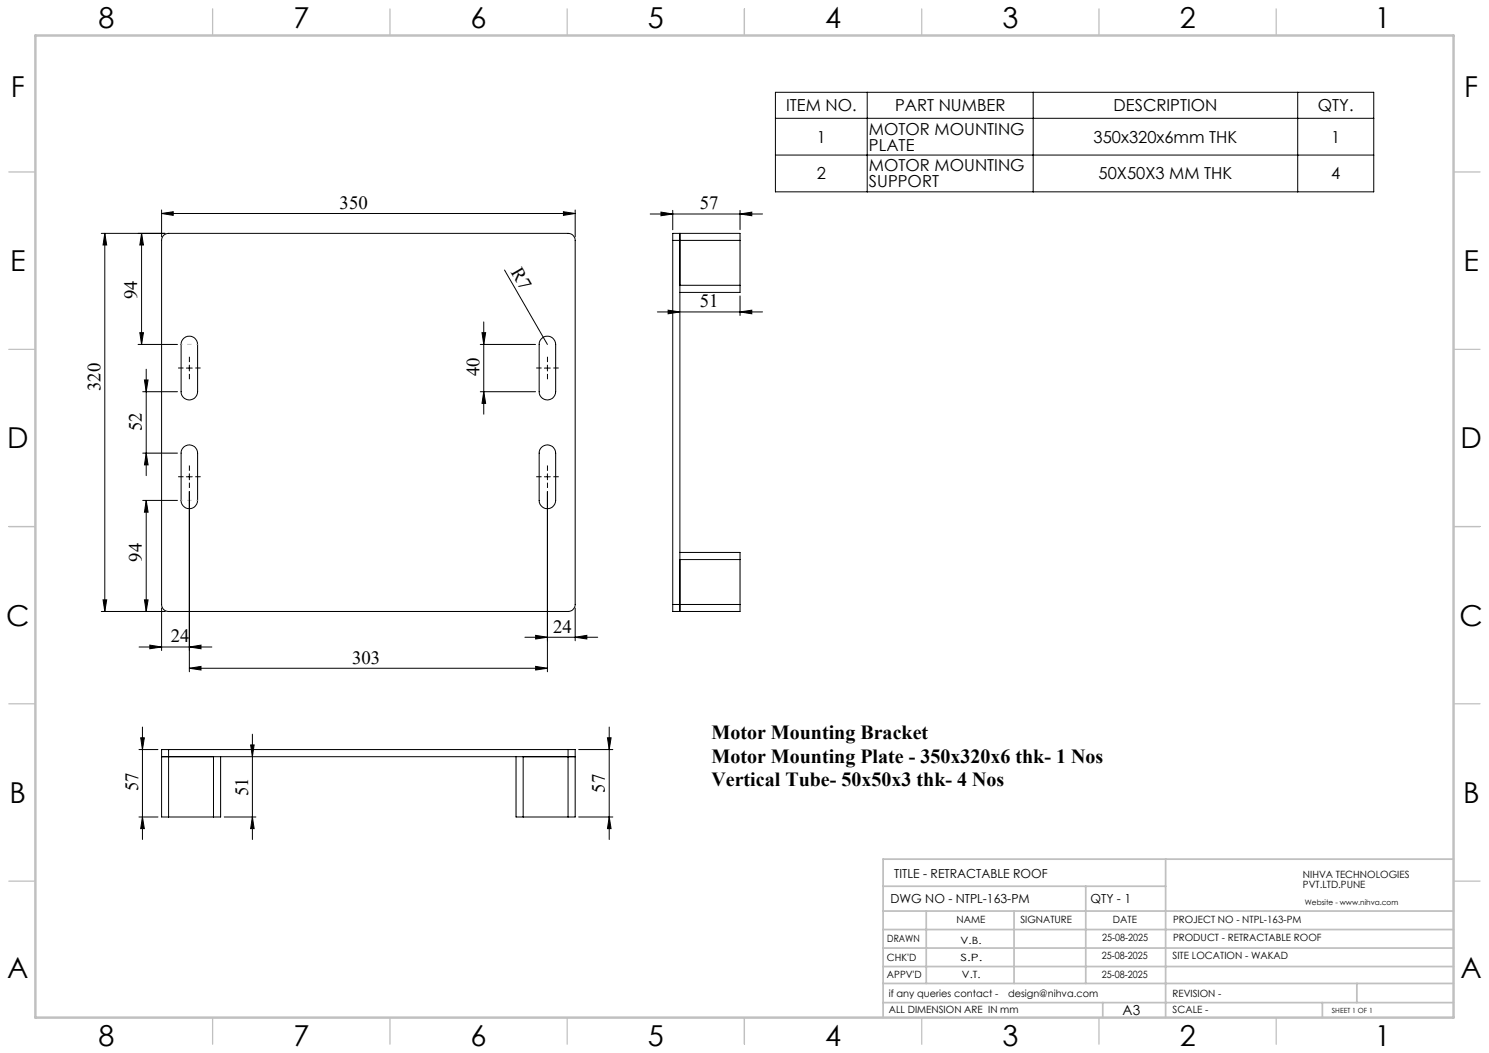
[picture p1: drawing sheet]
<svg xmlns="http://www.w3.org/2000/svg" width="420mm" height="297mm" viewBox="0 0 420 297" stroke-linecap="round" stroke-linejoin="round" font-family="sans-serif">
<g fill="none" stroke="#000" stroke-width=".28">
<path d="M218.7 26h168.8v28.1h-168.8zM218.7 33.4h168.8M244.6 26v28.1M291.4 26v28.1M366 26v28.1M45.6 59.2v7.6M158.9 59.7l3.3 .5-3.3 .5zM162.2 59.2v7.6M186.4 59.8l3.4 .6-3.4 .5zM189.8 59.3v5.5M208.7 59.3v5.5M218.7 43.7h168.8"/>
<path d="M28.6 65.8h18M29.6 65.8l.5 3.3h-1zM29.6 65.8v106.7M39.9 65.8v31.4M39.9 65.8l.6 3.3h-1.1zM45.6 60.2l3.3-.5v1zM45.6 60.2h116.6M46.1 66.4l.7-.4 .8-.2h112.6a1.99 1.99 0 0 1 2 2v102.7a1.99 1.99 0 0 1-2 2h-112.6a1.93 1.93 0 0 1-2-2v-102.7l.1-.7zM142.3 76.2l12.1 21M183.4 60.4h31.7M189.8 67.8v-2h18.9v2M189.8 67.8h18.9"/>
<path d="M189.8 67.8v102.7M191.8 65.8v106.7M208.7 67.8v12.7M208.7 60.4l3.4-.6v1.1zM38.9 97.2h11.2M39.4 93.8h1.1l-.6 3.4zM51.6 95.7a2.33 2.33 0 0 1 2.6-.8 2.33 2.33 0 0 1 1.5 2.3v13.3a2.33 2.33 0 0 1-2.3 2.3 2.33 2.33 0 0 1-2.3-2.3v-13.3zM135.5 97.2h15.6M136 93.8h1l-.5 3.4zM136.5 90.8v26M152.6 95.7a2.33 2.33 0 0 1 2.6-.8 2.33 2.33 0 0 1 1.5 2.3v13.3a2.33 2.33 0 0 1-2.3 2.3 2.33 2.33 0 0 1-2.3-2.3v-13.3zM185.4 88h29.7"/>
<path d="M188.5 87.5l3.3 .5-3.3 .5zM191.8 80.5h16.9M208.7 80.5v2h-16.9M208.7 88l3.4-.5v1zM208.7 83.5v5.5M40.3 110.5h9.8M40.7 107.2h1.1l-.6 3.3zM41.2 104.1v30.1M52.6 103.8h1.6M53.4 103v1.6M135.5 110.5h15.6M136.5 110.5l.5 3.3h-1z"/>
<path d="M153.6 103.8h1.6M154.4 103v1.6M40.3 127.8h9.8M41.2 127.8l.6 3.3h-1.1zM51.6 126.4a2.34 2.34 0 0 1 2.6-.8 2.34 2.34 0 0 1 1.5 2.2v13.3a2.33 2.33 0 0 1-2.3 2.4 2.33 2.33 0 0 1-2.3-2.4v-13.3zM52.6 134.5h1.6M53.4 133.6v1.7M53.4 138.6v50.9M153 126a2.35 2.35 0 0 1 3.7 1.8v13.3a2.33 2.33 0 0 1-2.3 2.4 2.33 2.33 0 0 1-2.3-2.4v-13.3a2.18 2.18 0 0 1 .9-1.8zM153.6 134.5h1.6M154.4 133.6v1.7M154.4 138.6v50.9"/>
<path d="M40.3 141.1h9.8M41.2 141.1v31.4M41.2 141.1l.6 3.4h-1.1zM191.8 155.8h16.9v2M191.8 157.8h16.9M208.7 157.8v12.7M28.6 172.5h18M29.1 169.2h1l-.5 3.3zM40.7 169.2h1.1l-.6 3.3zM45.6 171.5v12M148.1 179.7h20.5M151.1 179.2l3.3 .5-3.3 .5z"/>
<path d="M162.2 179.7l3.3-.5v1zM162.2 171.5v9.2M189.8 170.5v2h18.9v-2M189.8 170.5h18.9M39.2 182.5h20.6M42.3 182l3.3 .5-3.3 .5zM53.4 188.5l3.3-.5v1zM53.4 182.5l3.3-.5v1zM53.4 188.5h101M151.1 188l3.3 .5-3.3 .5zM39.2 211.4h5.4M39.7 208.1h1l-.5 3.3z"/>
<path d="M40.2 205.1v31.7M45.6 213.4h116.6M47.6 211.4h-2v19h2M47.6 211.4v19M47.6 211.4h112.6M60.2 213.4v17M62.2 213.4v17h-2M70.7 210.1h1l-.5 3.3zM71.2 207.1v29.7M145.6 213.4v17h2M147.6 213.4v17M160.2 211.4h2v19h-2"/>
<path d="M160.2 211.4v19M163.2 211.4h9.7M171.3 208.1h1.1l-.6 3.3zM171.8 205.1v31.7M39.2 230.4h5.4M40.2 230.4l.5 3.3h-1zM47.6 230.4h12.6M63.3 230.4h8.9M71.2 230.4l.5 3.3h-1zM147.6 230.4h12.6M163.2 230.4h9.7M171.8 230.4l.6 3.3h-1.1z"/>
</g>
<g fill="none" stroke="#000" stroke-width=".28" stroke-dasharray="15.2 1.3 1.3 1.3" stroke-linecap="butt">
<path d="M51.8 103.8h-1.5M53.4 105.5v1.5M53.4 102.1v-1.5M55.1 103.8h1.5M152.8 103.8h-1.5M154.4 105.5v1.5M154.4 102.1v-1.5M156.1 103.8h1.5M51.8 134.5h-1.5M53.4 132.8v-1.5M53.4 136.1v1.5M55.1 134.5h1.5"/>
<path d="M152.8 134.5h-1.5M154.4 132.8v-1.5M154.4 136.1v1.5M156.1 134.5h1.5"/>
</g>
<path d="M51.1 97.1h4.7M55.8 141.1h-4.7" fill="none" stroke="#c0c0c0" stroke-width=".28" stroke-dasharray="15.2 1.3 1.3 1.3" stroke-dashoffset="14.8" stroke-linecap="butt"/>
<g fill="none" stroke="#c0c0c0" stroke-width=".35">
<path d="M60 2.5v7.5M110 2.5v7.5M160 2.5v7.5M210 2.5v7.5M260 2.5v7.5M310 2.5v7.5M360 2.5v7.5M2.5 48.5h7.5M410 48.5h7.5M2.5 98.5h7.5M410 98.5h7.5M2.5 148.5h7.5"/>
<path d="M410 148.5h7.5M2.5 198.5h7.5M410 198.5h7.5M2.5 248.5h7.5M410 248.5h7.5M60 287v7.5M110 287v7.5M160 287v7.5M210 287v7.5M260 287v7.5M310 287v7.5M360 287v7.5"/>
</g>
<g fill="none" stroke="#c0c0c0" stroke-width=".5">
<path d="M249.1 257h160.9M249.1 250h79.7M261.3 257v20.4M286 257v20.4M306.2 250v27.4M328.8 242.3v44.7M410 242.3h-160.9v44.7M249.1 272.6h160.9M249.1 267.4h160.9M249.1 262.2h160.9M249.1 277.4h160.9M382.7 277.4v5.4"/>
<path d="M249.1 282.8h160.9M311 282.8v4.2M373 282.8v4.2"/>
</g>
<path d="M10 10h400v277h-400z" fill="none" stroke="#c0c0c0" stroke-width=".7"/>
<g fill="#000">
<path d="M45.6 60.2l3.3-.5v1zM158.9 59.7l3.3 .5-3.3 .5zM151.1 179.2l3.3 .5-3.3 .5zM162.2 179.7l3.3-.5v1z"/>
<path d="M186.4 59.8l3.4 .6-3.4 .5zM208.7 60.4l3.4-.6v1.1zM188.5 87.5l3.3 .5-3.3 .5zM208.7 88l3.4-.5v1z"/>
<path d="M39.4 93.8h1.1l-.6 3.4zM39.9 65.8l.6 3.3h-1.1z"/>
<path d="M40.7 107.2h1.1l-.6 3.3zM41.2 127.8l.6 3.3h-1.1z"/>
<path d="M41.2 141.1l.6 3.4h-1.1zM40.7 169.2h1.1l-.6 3.3z"/>
<path d="M53.4 188.5l3.3-.5v1zM151.1 188l3.3 .5-3.3 .5z"/>
<path d="M53.4 182.5l3.3-.5v1zM42.3 182l3.3 .5-3.3 .5z"/>
<path d="M39.7 208.1h1l-.5 3.3zM40.2 230.4l.5 3.3h-1zM171.3 208.1h1.1l-.6 3.3zM171.8 230.4l.6 3.3h-1.1zM70.7 210.1h1l-.5 3.3zM71.2 230.4l.5 3.3h-1zM29.6 65.8l.5 3.3h-1zM29.1 169.2h1l-.5 3.3zM136 93.8h1l-.5 3.4zM136.5 110.5l.5 3.3h-1z"/>
</g>
<g font-size="8.1">
<text x="27.8" y="8">8</text>
<text x="82.8" y="8">7</text>
<text x="132.8" y="8">6</text>
<text x="182.8" y="8">5</text>
<text x="232.8" y="8">4</text>
<text x="282.8" y="8">3</text>
<text x="332.8" y="8">2</text>
<text x="387.8" y="8">1</text>
<text x="3" y="27.2">F</text>
<text x="413" y="27.2">F</text>
<text x="2.8" y="76.5">E</text>
<text x="412.8" y="76.5">E</text>
<text x="2" y="126.5">D</text>
<text x="412" y="126.5">D</text>
<text x="1.7" y="176.5">C</text>
<text x="411.7" y="176.5">C</text>
<text x="2.7" y="226.5">B</text>
<text x="412.7" y="226.5">B</text>
<text x="2" y="275.7">A</text>
<text x="412" y="275.7">A</text>
<text x="27.8" y="295">8</text>
<text x="82.8" y="295">7</text>
<text x="132.8" y="295">6</text>
<text x="182.8" y="295">5</text>
<text x="232.8" y="295">4</text>
<text x="282.8" y="295">3</text>
<text x="332.8" y="295">2</text>
<text x="387.8" y="295">1</text>
</g>
<g font-size="5.6">
<text x="200.7" y="208.5">Motor Mounting Bracket</text>
<text x="200.7" y="215.2">Motor Mounting Plate - 350x320x6 thk- 1 Nos</text>
<text x="200.7" y="221.8">Vertical Tube- 50x50x3 thk- 4 Nos</text>
</g>
<g font-size="5.3">
<text x="95.8" y="58.9">350</text>
<text x="197.4" y="59.1">57</text>
<text x="144" y="76.7" transform="rotate(60 144 76.7)">R7</text>
<text x="38.7" y="84.4" transform="rotate(-90 38.7 84.4)">94</text>
<text x="197.4" y="86.7">51</text>
<text x="135.2" y="106" transform="rotate(-90 135.2 106)">40</text>
<text x="28.3" y="110.3" transform="rotate(-90 28.3 110.3)">320</text>
<text x="40" y="121.6" transform="rotate(-90 40 121.6)">52</text>
<text x="40" y="158.4" transform="rotate(-90 40 158.4)">94</text>
<text x="156" y="178.4">24</text>
<text x="48.2" y="181.2">24</text>
<text x="99.3" y="187.2">303</text>
<text x="39" y="223.2" transform="rotate(-90 39 223.2)">57</text>
<text x="70" y="224.5" transform="rotate(-90 70 224.5)">51</text>
<text x="170.6" y="223.6" transform="rotate(-90 170.6 223.6)">57</text>
</g>
<g font-size="4.7">
<text x="221.7" y="31.4">ITEM NO.</text>
<text x="252.5" y="31.4">PART NUMBER</text>
<text x="314.1" y="31.4">DESCRIPTION</text>
<text x="371.7" y="31.4">QTY.</text>
<text x="230.4" y="40.2">1</text>
<text x="245.1" y="38">MOTOR MOUNTING</text>
<text x="308.5" y="40.2">350x320x6mm THK</text>
<text x="375.5" y="40.2">1</text>
<text x="245.1" y="42.5">PLATE</text>
<text x="230.4" y="50.6">2</text>
<text x="245.1" y="48.3">MOTOR MOUNTING</text>
<text x="245.1" y="52.9">SUPPORT</text>
<text x="309.9" y="50.6">50X50X3 MM THK</text>
<text x="375.5" y="50.6">4</text>
</g>
<text font-size="3.9" x="316.7" y="286.4">A3</text>
<g font-size="3.5">
<text x="252.2" y="247.7">TITLE - RETRACTABLE ROOF</text>
<text x="251.2" y="254.8">DWG NO - NTPL-163-PM</text>
<text x="307.6" y="254.8">QTY - 1</text>
</g>
<g font-size="2.8">
<text x="367.5" y="247.7">NIHVA TECHNOLOGIES</text>
<text x="367.5" y="250.5">PVT.LTD.PUNE</text>
<text x="269.8" y="260.4">NAME</text>
<text x="287.8" y="260.4">SIGNATURE</text>
<text x="313.9" y="260.5">DATE</text>
<text x="330.9" y="260.5">PROJECT NO - NTPL-163-PM</text>
<text x="250.3" y="265.7">DRAWN</text>
<text x="270.9" y="266.1">V.B.</text>
<text x="310.9" y="265.5">25-08-2025</text>
<text x="330.9" y="265.5">PRODUCT - RETRACTABLE ROOF</text>
<text x="250.2" y="271.1">CHK'D</text>
<text x="250.2" y="275.8">APPV'D</text>
<text x="270.9" y="271.1">S.P.</text>
<text x="271.3" y="275.8">V.T.</text>
<text x="310.8" y="270.6">25-08-2025</text>
<text x="310.8" y="275.8">25-08-2025</text>
<text x="330.7" y="270.6">SITE LOCATION - WAKAD</text>
<text x="250.7" y="281.1">if any queries contact -</text>
<text x="284.3" y="281.1">design@nihva.com</text>
<text x="330.7" y="281.1">REVISION -</text>
<text x="250.7" y="285.6">ALL DIMENSION ARE IN mm</text>
<text x="330.7" y="285.6">SCALE -</text>
</g>
<text font-size="2.1" x="368.1" y="255.1">Website - www.nihva.com</text>
<text font-size="2" x="375.7" y="285.6">SHEET 1 OF 1</text>
</svg>
